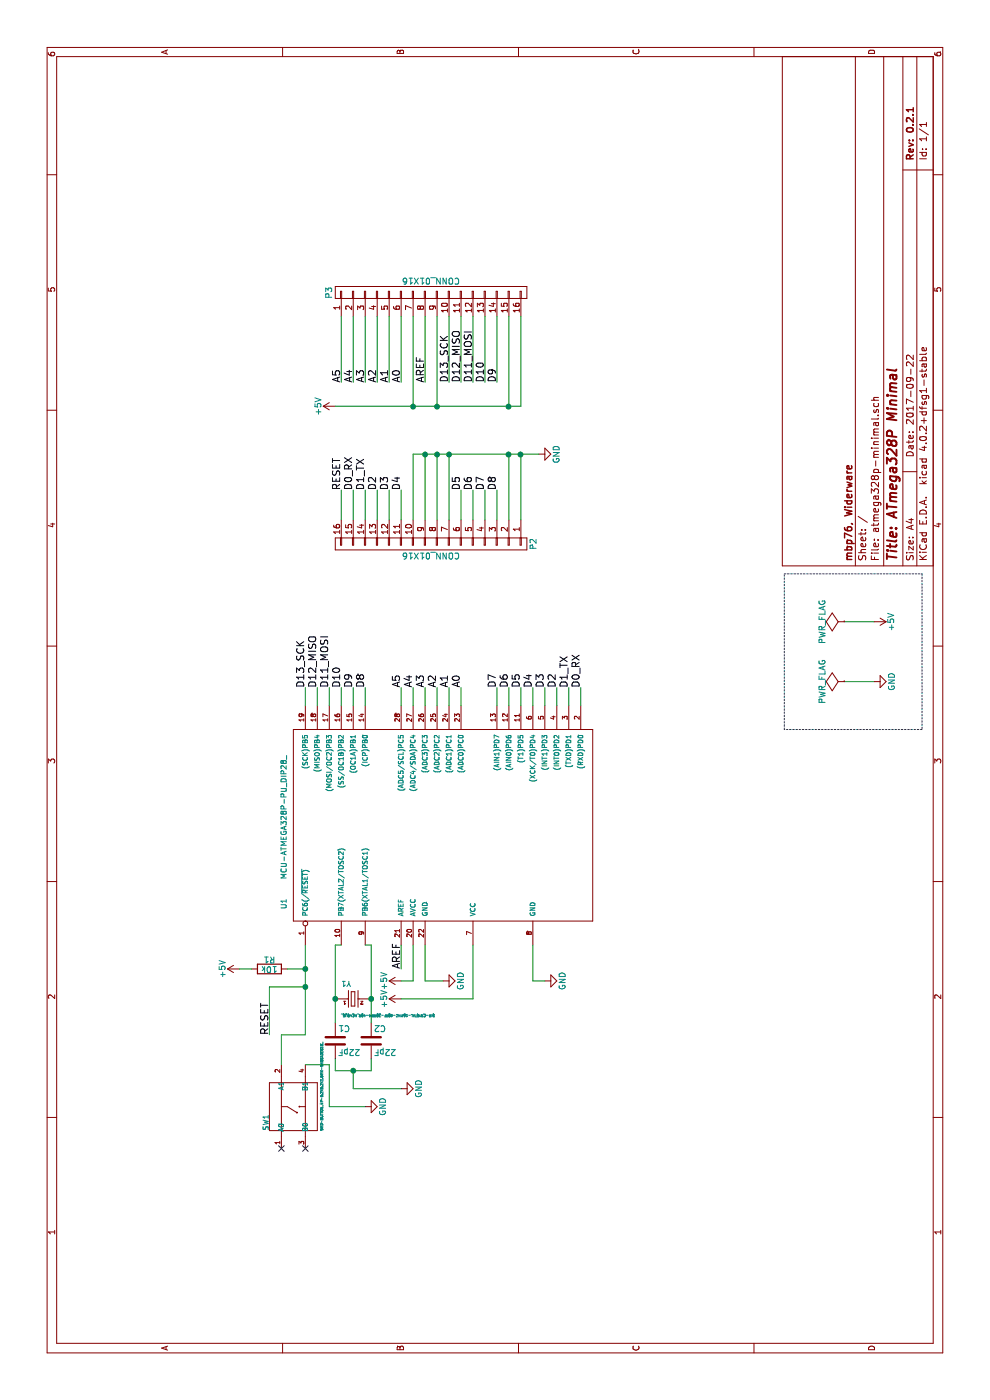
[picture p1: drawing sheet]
EESchema Schematic File Version 2
LIBS:power
LIBS:device
LIBS:transistors
LIBS:conn
LIBS:linear
LIBS:regul
LIBS:74xx
LIBS:cmos4000
LIBS:adc-dac
LIBS:memory
LIBS:xilinx
LIBS:microcontrollers
LIBS:dsp
LIBS:microchip
LIBS:analog_switches
LIBS:motorola
LIBS:texas
LIBS:intel
LIBS:audio
LIBS:interface
LIBS:digital-audio
LIBS:philips
LIBS:display
LIBS:cypress
LIBS:siliconi
LIBS:opto
LIBS:atmel
LIBS:contrib
LIBS:valves
LIBS:SeeedOPL-Switch-2016
LIBS:SeeedOPL-Resistor-2016
LIBS:SeeedOPL-IC-2016
LIBS:SeeedOPL-Crystal Oscillator-2016
LIBS:SeeedOPL-Capacitor-2016
LIBS:atmega328p-minimal-cache
EELAYER 25 0
EELAYER END
$Descr A4 11693 8268
encoding utf-8
Sheet 1 1
Title "ATmega328P Minimal"
Date "2017-09-22"
Rev "0.2.1"
Comp "marcbperez, Widerware"
Comment1 ""
Comment2 ""
Comment3 ""
Comment4 ""
$EndDescr
$Comp
L CONN_01X16 P3
U 1 1
P 9250 3600
F 0 "P3" H 9250 4450 50  0000 C CNN
F 1 "CONN_01X16" V 9350 3600 50  0000 C CNN
F 2 "Pin_Headers:Pin_Header_Straight_1x16" H 9250 3600 50  0001 C CNN
F 3 "" H 9250 3600 50  0000 C CNN
	1    9250 3600
	1    0    0    -1  
$EndComp
$Comp
L CONN_01X16 P2
U 1 1
P 7150 3600
F 0 "P2" H 7150 4450 50  0000 C CNN
F 1 "CONN_01X16" V 7250 3600 50  0000 C CNN
F 2 "Pin_Headers:Pin_Header_Straight_1x16" H 7150 3600 50  0001 C CNN
F 3 "" H 7150 3600 50  0000 C CNN
	1    7150 3600
	-1   0    0    1   
$EndComp
Text Label 7600 2850 0    60   ~ 0
RESET
Text Label 7600 2950 0    60   ~ 0
D0_RX
Text Label 7600 3050 0    60   ~ 0
D1_TX
Text Label 7600 3150 0    60   ~ 0
D2
Text Label 7600 3250 0    60   ~ 0
D3
Text Label 7600 3350 0    60   ~ 0
D4
Text Label 7600 3850 0    60   ~ 0
D5
Text Label 7600 3950 0    60   ~ 0
D6
Text Label 7600 4050 0    60   ~ 0
D7
Text Label 7600 4150 0    60   ~ 0
D8
Text Label 8500 2850 0    60   ~ 0
A5
Text Label 8500 2950 0    60   ~ 0
A4
Text Label 8500 3050 0    60   ~ 0
A3
Text Label 8500 3150 0    60   ~ 0
A2
Text Label 8500 3250 0    60   ~ 0
A1
Text Label 8500 3350 0    60   ~ 0
A0
Text Label 8500 3750 0    60   ~ 0
D13_SCK
Text Label 8500 3850 0    60   ~ 0
D12_MISO
Text Label 8500 3950 0    60   ~ 0
D11_MOSI
Text Label 8500 4050 0    60   ~ 0
D10
Text Label 8500 4150 0    60   ~ 0
D9
Text Label 8500 3550 0    60   ~ 0
AREF
$Comp
L MCU-ATMEGA328P-PU_DIP28_ U1
U 1 1
P 4800 3550
F 0 "U1" H 4100 4700 45  0000 L BNN
F 1 "MCU-ATMEGA328P-PU_DIP28_" H 4350 4700 45  0000 L BNN
F 2 "SeeedOPL-IC-2016:DIP28-2.54-34.7X7.62MM" H 4800 3550 60  0001 C CNN
F 3 "" H 4800 3550 60  0000 C CNN
F 4 "ATMEGA328P-PU" H 4830 3700 20  0001 C CNN "MPN"
F 5 "310010051" H 4830 3700 20  0001 C CNN "SKU"
	1    4800 3550
	1    0    0    -1  
$EndComp
$Comp
L R R1
U 1 1
P 3600 2250
F 0 "R1" V 3680 2250 50  0000 C CNN
F 1 "10k" V 3600 2250 50  0000 C CNN
F 2 "Resistors_SMD:R_0603" V 3530 2250 50  0001 C CNN
F 3 "" H 3600 2250 50  0000 C CNN
	1    3600 2250
	1    0    0    -1  
$EndComp
$Comp
L +5V #PWR01
U 1 1
P 3600 2000
F 0 "#PWR01" H 3600 1850 50  0001 C CNN
F 1 "+5V" H 3600 2140 50  0000 C CNN
F 2 "" H 3600 2000 50  0000 C CNN
F 3 "" H 3600 2000 50  0000 C CNN
	1    3600 2000
	1    0    0    -1  
$EndComp
Text Label 3050 2250 0    60   ~ 0
RESET
$Comp
L C C1
U 1 1
P 3000 2800
F 0 "C1" H 3025 2900 50  0000 L CNN
F 1 "22pF" H 3025 2700 50  0000 L CNN
F 2 "Capacitors_SMD:C_0603" H 3038 2650 50  0001 C CNN
F 3 "" H 3000 2800 50  0000 C CNN
	1    3000 2800
	0    1    1    0   
$EndComp
$Comp
L C C2
U 1 1
P 3000 3100
F 0 "C2" H 3025 3200 50  0000 L CNN
F 1 "22pF" H 3025 3000 50  0000 L CNN
F 2 "Capacitors_SMD:C_0603" H 3038 2950 50  0001 C CNN
F 3 "" H 3000 3100 50  0000 C CNN
	1    3000 3100
	0    1    1    0   
$EndComp
Wire Wire Line
	7350 2850 7600 2850
Wire Wire Line
	7350 2950 7600 2950
Wire Wire Line
	7350 3050 7600 3050
Wire Wire Line
	7350 3150 7600 3150
Wire Wire Line
	7350 3250 7600 3250
Wire Wire Line
	7350 3350 7600 3350
Wire Wire Line
	7600 3850 7350 3850
Wire Wire Line
	7350 3950 7600 3950
Wire Wire Line
	7350 4050 7600 4050
Wire Wire Line
	7350 4150 7600 4150
Wire Wire Line
	9050 2850 8500 2850
Wire Wire Line
	8500 2950 9050 2950
Wire Wire Line
	8500 3050 9050 3050
Wire Wire Line
	8500 3150 9050 3150
Wire Wire Line
	8500 3250 9050 3250
Wire Wire Line
	8500 3350 9050 3350
Wire Wire Line
	9050 3750 8500 3750
Wire Wire Line
	9050 3850 8500 3850
Wire Wire Line
	9050 3950 8500 3950
Wire Wire Line
	9050 4050 8500 4050
Wire Wire Line
	8500 4150 9050 4150
Wire Wire Line
	8500 3550 9050 3550
Wire Wire Line
	3050 2550 3800 2550
Wire Wire Line
	3600 2550 3600 2400
Connection ~ 3600 2550
Wire Wire Line
	3600 2100 3600 2000
Wire Wire Line
	3450 2550 3450 2250
Wire Wire Line
	3450 2250 3050 2250
Connection ~ 3450 2550
Wire Wire Line
	3800 2800 3800 2850
Wire Wire Line
	3800 3100 3800 3050
$Comp
L GND #PWR02
U 1 1
P 2600 3350
F 0 "#PWR02" H 2600 3100 50  0001 C CNN
F 1 "GND" H 2600 3200 50  0000 C CNN
F 2 "" H 2600 3350 50  0000 C CNN
F 3 "" H 2600 3350 50  0000 C CNN
	1    2600 3350
	1    0    0    -1  
$EndComp
Wire Wire Line
	2850 2800 2750 2800
Wire Wire Line
	2750 2800 2750 3100
Wire Wire Line
	2750 3100 2850 3100
Text Label 3600 3350 0    60   ~ 0
AREF
Wire Wire Line
	3800 3350 3600 3350
$Comp
L +5V #PWR03
U 1 1
P 3350 3350
F 0 "#PWR03" H 3350 3200 50  0001 C CNN
F 1 "+5V" H 3350 3490 50  0000 C CNN
F 2 "" H 3350 3350 50  0000 C CNN
F 3 "" H 3350 3350 50  0000 C CNN
	1    3350 3350
	1    0    0    -1  
$EndComp
Wire Wire Line
	2600 2950 2750 2950
Connection ~ 2750 2950
$Comp
L GND #PWR04
U 1 1
P 3500 3700
F 0 "#PWR04" H 3500 3450 50  0001 C CNN
F 1 "GND" H 3500 3550 50  0000 C CNN
F 2 "" H 3500 3700 50  0000 C CNN
F 3 "" H 3500 3700 50  0000 C CNN
	1    3500 3700
	1    0    0    -1  
$EndComp
Wire Wire Line
	3800 3550 3500 3550
Wire Wire Line
	3350 3350 3350 3950
Wire Wire Line
	3350 3950 3800 3950
Text Label 5950 3050 0    60   ~ 0
D8
Text Label 5950 2950 0    60   ~ 0
D9
Text Label 5950 2550 0    60   ~ 0
D13_SCK
Text Label 5950 2850 0    60   ~ 0
D10
Text Label 5950 2750 0    60   ~ 0
D11_MOSI
Text Label 5950 2650 0    60   ~ 0
D12_MISO
Text Label 5950 3850 0    60   ~ 0
A0
Text Label 5950 3350 0    60   ~ 0
A5
Text Label 5950 3750 0    60   ~ 0
A1
Text Label 5950 3650 0    60   ~ 0
A2
Text Label 5950 3550 0    60   ~ 0
A3
Text Label 5950 3450 0    60   ~ 0
A4
Text Label 5950 4850 0    60   ~ 0
D0_RX
Text Label 5950 4750 0    60   ~ 0
D1_TX
Text Label 5950 4650 0    60   ~ 0
D2
Text Label 5950 4550 0    60   ~ 0
D3
Text Label 5950 4450 0    60   ~ 0
D4
Text Label 5950 4350 0    60   ~ 0
D5
Text Label 5950 4250 0    60   ~ 0
D6
Text Label 5950 4150 0    60   ~ 0
D7
Wire Wire Line
	5950 2550 5800 2550
Wire Wire Line
	5950 2650 5800 2650
Wire Wire Line
	5950 2750 5800 2750
Wire Wire Line
	5950 2850 5800 2850
Wire Wire Line
	5950 2950 5800 2950
Wire Wire Line
	5950 3050 5800 3050
Wire Wire Line
	5950 3350 5800 3350
Wire Wire Line
	5950 3450 5800 3450
Wire Wire Line
	5950 3550 5800 3550
Wire Wire Line
	5950 3650 5800 3650
Wire Wire Line
	5950 3750 5800 3750
Wire Wire Line
	5950 3850 5800 3850
Wire Wire Line
	5950 4150 5800 4150
Wire Wire Line
	5950 4250 5800 4250
Wire Wire Line
	5950 4350 5800 4350
Wire Wire Line
	5950 4450 5800 4450
Wire Wire Line
	5950 4550 5800 4550
Wire Wire Line
	5950 4650 5800 4650
Wire Wire Line
	5950 4750 5800 4750
Wire Wire Line
	5950 4850 5800 4850
$Comp
L GND #PWR05
U 1 1
P 7900 4500
F 0 "#PWR05" H 7900 4250 50  0001 C CNN
F 1 "GND" H 7900 4350 50  0000 C CNN
F 2 "" H 7900 4500 50  0000 C CNN
F 3 "" H 7900 4500 50  0000 C CNN
	1    7900 4500
	1    0    0    -1  
$EndComp
$Comp
L +5V #PWR06
U 1 1
P 8300 2800
F 0 "#PWR06" H 8300 2650 50  0001 C CNN
F 1 "+5V" H 8300 2940 50  0000 C CNN
F 2 "" H 8300 2800 50  0000 C CNN
F 3 "" H 8300 2800 50  0000 C CNN
	1    8300 2800
	1    0    0    -1  
$EndComp
Wire Wire Line
	9050 3450 8300 3450
Wire Wire Line
	8300 2800 8300 4350
Wire Wire Line
	8300 3650 9050 3650
Connection ~ 8300 3450
Wire Wire Line
	8300 4250 9050 4250
Connection ~ 8300 3650
Wire Wire Line
	8300 4350 9050 4350
Connection ~ 8300 4250
Wire Wire Line
	7900 4350 7350 4350
Wire Wire Line
	7900 3450 7900 4500
Wire Wire Line
	7350 4250 7900 4250
Connection ~ 7900 4350
Wire Wire Line
	7350 3450 7900 3450
Connection ~ 7900 4250
Wire Wire Line
	7350 3550 7900 3550
Connection ~ 7900 3550
Wire Wire Line
	7350 3650 7900 3650
Connection ~ 7900 3650
Wire Wire Line
	7350 3750 7900 3750
Connection ~ 7900 3750
$Comp
L SMD-BUTTON_4P-5.2X5.2X1.5MM-SKQGADE010_ SW1
U 1 1
P 2450 2450
F 0 "SW1" H 2250 2650 45  0000 L BNN
F 1 "SMD-BUTTON_4P-5.2X5.2X1.5MM-SKQGADE010_" H 2250 2200 20  0000 L BNN
F 2 "SeeedOPL-Switch-2016:SW4-SMD-5.2X5.2X1.5MM" H 2450 2450 60  0001 C CNN
F 3 "" H 2450 2450 60  0000 C CNN
F 4 "SKQGADE010" H 2480 2600 20  0001 C CNN "MPN"
F 5 "311020017" H 2480 2600 20  0001 C CNN "SKU"
	1    2450 2450
	1    0    0    -1  
$EndComp
Wire Wire Line
	2600 2950 2600 3350
Wire Wire Line
	3050 2550 3050 2350
Wire Wire Line
	3050 2350 2800 2350
Wire Wire Line
	2800 2750 2800 2550
$Comp
L GND #PWR07
U 1 1
P 2450 3050
F 0 "#PWR07" H 2450 2800 50  0001 C CNN
F 1 "GND" H 2450 2900 50  0000 C CNN
F 2 "" H 2450 3050 50  0000 C CNN
F 3 "" H 2450 3050 50  0000 C CNN
	1    2450 3050
	1    0    0    -1  
$EndComp
Wire Wire Line
	2450 2750 2450 3050
$Comp
L DIP-CRYSTAL-16MHZ-18PF-30PPM-40R_HC49US_ Y1
U 1 1
P 3350 2950
F 0 "Y1" H 3250 3050 45  0000 L BNN
F 1 "DIP-CRYSTAL-16MHZ-18PF-30PPM-40R_HC49US_" H 3250 2800 20  0000 L BNN
F 2 "SeeedOPL-Crystal Oscillator-2016:HC49US" H 3350 2950 60  0001 C CNN
F 3 "" H 3350 2950 60  0000 C CNN
F 4 "HC-49US    16.000MHz" H 3380 3100 20  0001 C CNN "MPN"
F 5 "306010014" H 3380 3100 20  0001 C CNN "SKU"
	1    3350 2950
	0    1    1    0   
$EndComp
Wire Wire Line
	3150 2800 3800 2800
Connection ~ 3350 2800
Wire Wire Line
	3150 3100 3800 3100
Connection ~ 3350 3100
Wire Wire Line
	3500 3550 3500 3700
$Comp
L GND #PWR08
U 1 1
P 3500 4550
F 0 "#PWR08" H 3500 4300 50  0001 C CNN
F 1 "GND" H 3500 4400 50  0000 C CNN
F 2 "" H 3500 4550 50  0000 C CNN
F 3 "" H 3500 4550 50  0000 C CNN
	1    3500 4550
	1    0    0    -1  
$EndComp
Wire Wire Line
	3800 4450 3500 4450
Wire Wire Line
	3500 4450 3500 4550
$Comp
L +5V #PWR09
U 1 1
P 3500 3350
F 0 "#PWR09" H 3500 3200 50  0001 C CNN
F 1 "+5V" H 3500 3490 50  0000 C CNN
F 2 "" H 3500 3350 50  0000 C CNN
F 3 "" H 3500 3350 50  0000 C CNN
	1    3500 3350
	1    0    0    -1  
$EndComp
Wire Wire Line
	3800 3450 3500 3450
Wire Wire Line
	3500 3450 3500 3350
Wire Wire Line
	2800 2750 2450 2750
NoConn ~ 2100 2550
NoConn ~ 2100 2350
Wire Notes Line
	5600 6550 6900 6550
Wire Notes Line
	5600 7700 5600 6550
Wire Notes Line
	6900 7700 5600 7700
Wire Notes Line
	6900 6550 6900 7700
Wire Wire Line
	6500 7050 6500 7300
Wire Wire Line
	6000 7050 6000 7300
$Comp
L PWR_FLAG #FLG010
U 1 1
P 6500 7050
F 0 "#FLG010" H 6500 7145 50  0001 C CNN
F 1 "PWR_FLAG" H 6500 7230 50  0000 C CNN
F 2 "" H 6500 7050 50  0000 C CNN
F 3 "" H 6500 7050 50  0000 C CNN
	1    6500 7050
	1    0    0    -1  
$EndComp
$Comp
L +5V #PWR011
U 1 1
P 6500 7300
F 0 "#PWR011" H 6500 7150 50  0001 C CNN
F 1 "+5V" H 6500 7440 50  0000 C CNN
F 2 "" H 6500 7300 50  0000 C CNN
F 3 "" H 6500 7300 50  0000 C CNN
	1    6500 7300
	-1   0    0    1   
$EndComp
$Comp
L GND #PWR012
U 1 1
P 6000 7300
F 0 "#PWR012" H 6000 7050 50  0001 C CNN
F 1 "GND" H 6000 7150 50  0000 C CNN
F 2 "" H 6000 7300 50  0000 C CNN
F 3 "" H 6000 7300 50  0000 C CNN
	1    6000 7300
	1    0    0    -1  
$EndComp
$Comp
L PWR_FLAG #FLG013
U 1 1
P 6000 7050
F 0 "#FLG013" H 6000 7145 50  0001 C CNN
F 1 "PWR_FLAG" H 6000 7230 50  0000 C CNN
F 2 "" H 6000 7050 50  0000 C CNN
F 3 "" H 6000 7050 50  0000 C CNN
	1    6000 7050
	1    0    0    -1  
$EndComp
$EndSCHEMATC
